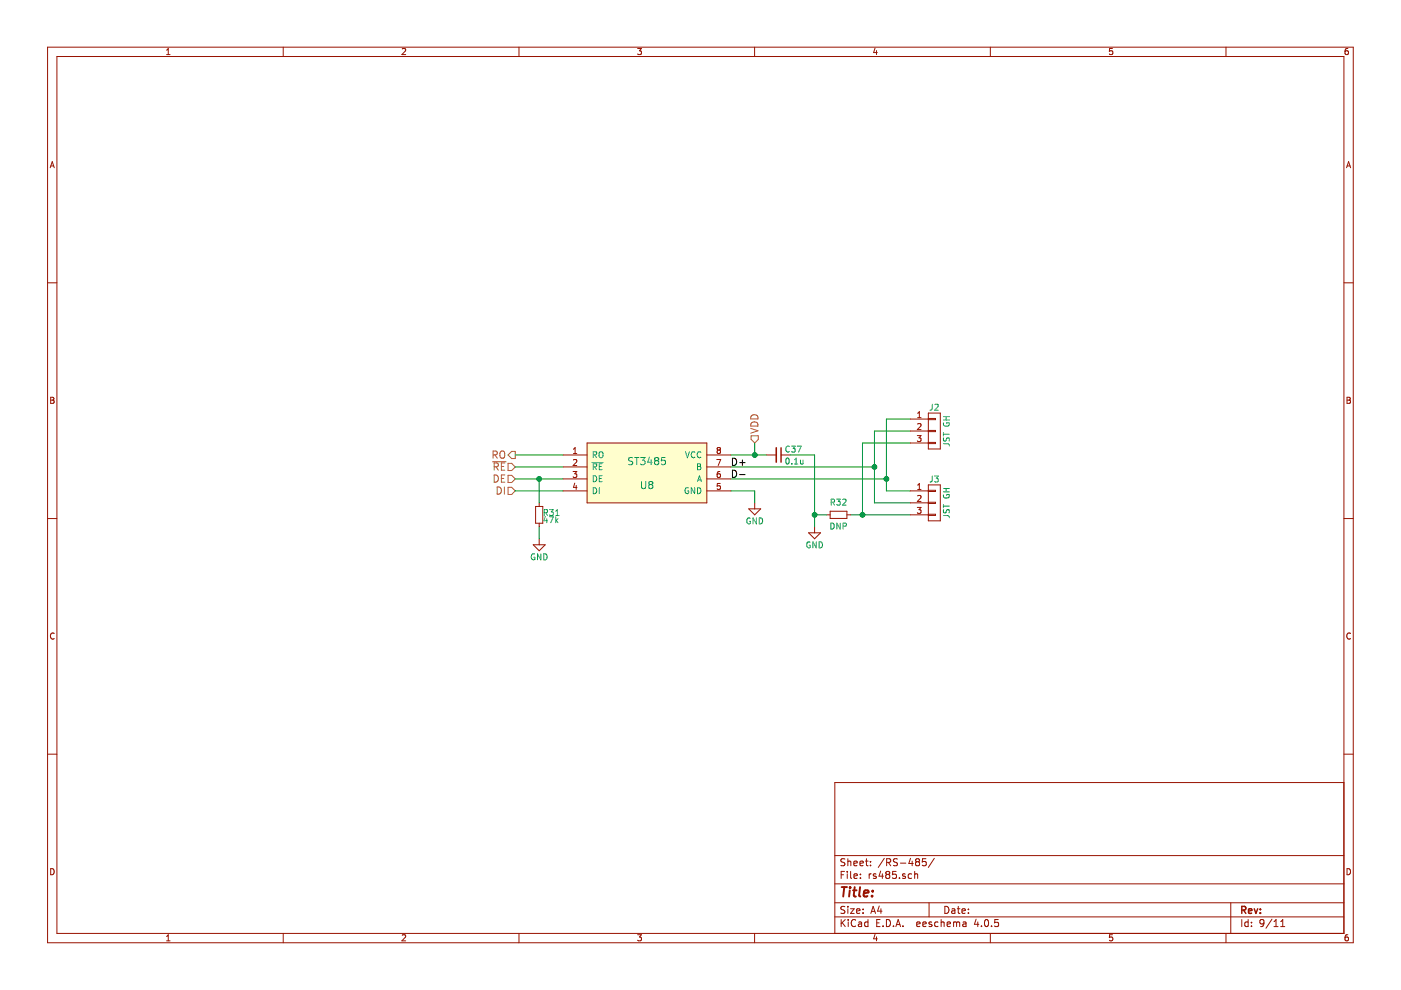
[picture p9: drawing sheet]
EESchema Schematic File Version 2
LIBS:bldc-controller
LIBS:power
LIBS:device
LIBS:transistors
LIBS:conn
LIBS:linear
LIBS:regul
LIBS:74xx
LIBS:cmos4000
LIBS:adc-dac
LIBS:memory
LIBS:xilinx
LIBS:microcontrollers
LIBS:dsp
LIBS:analog_switches
LIBS:motorola
LIBS:texas
LIBS:intel
LIBS:audio
LIBS:interface
LIBS:digital-audio
LIBS:philips
LIBS:display
LIBS:cypress
LIBS:siliconi
LIBS:opto
LIBS:atmel
LIBS:contrib
LIBS:valves
LIBS:stepper-driver
LIBS:bldc-controller-cache
EELAYER 25 0
EELAYER END
$Descr A4 11693 8268
encoding utf-8
Sheet 9 11
Title ""
Date ""
Rev ""
Comp ""
Comment1 ""
Comment2 ""
Comment3 ""
Comment4 ""
$EndDescr
$Comp
L ST3485 U8
U 1 1
P 5400 3950
F 0 "U8" H 5400 3850 60  0000 C CNN
F 1 "ST3485" H 5400 4050 60  0000 C CNN
F 2 "bldc-controller:SOIC-8" H 5400 3950 60  0001 C CNN
F 3 "" H 5400 3950 60  0001 C CNN
F 4 "STMicroelectronics" H 5400 3950 60  0001 C CNN "MFR_NAME"
F 5 "ST3485EBDR" H 5400 3950 60  0001 C CNN "MFR_PN"
F 6 "Mouser" H 5400 3950 60  0001 C CNN "DIST_NAME"
F 7 "511-ST3485EBDR" H 5400 3950 60  0001 C CNN "DIST_PN"
	1    5400 3950
	1    0    0    -1  
$EndComp
Text HLabel 6300 3700 1    60   Input ~ 0
VDD
Wire Wire Line
	6300 3700 6300 3800
Wire Wire Line
	6100 3800 6400 3800
$Comp
L GND #PWR073
U 1 1
P 6300 4200
F 0 "#PWR073" H 6300 3950 50  0001 C CNN
F 1 "GND" H 6300 4050 50  0000 C CNN
F 2 "" H 6300 4200 50  0000 C CNN
F 3 "" H 6300 4200 50  0000 C CNN
	1    6300 4200
	1    0    0    -1  
$EndComp
Wire Wire Line
	6100 4100 6300 4100
Wire Wire Line
	6300 4100 6300 4200
Text HLabel 4300 3900 0    60   Input ~ 0
~RE
Text HLabel 4300 4000 0    60   Input ~ 0
DE
Text HLabel 4300 3800 0    60   Output ~ 0
RO
Text HLabel 4300 4100 0    60   Input ~ 0
DI
Wire Wire Line
	6100 4000 7400 4000
Wire Wire Line
	7400 3500 7400 4100
Wire Wire Line
	7300 3600 7300 4200
Wire Wire Line
	7300 4200 7600 4200
$Comp
L GND #PWR074
U 1 1
P 6800 4400
F 0 "#PWR074" H 6800 4150 50  0001 C CNN
F 1 "GND" H 6800 4250 50  0000 C CNN
F 2 "" H 6800 4400 50  0000 C CNN
F 3 "" H 6800 4400 50  0000 C CNN
	1    6800 4400
	1    0    0    -1  
$EndComp
Wire Wire Line
	7100 4300 7600 4300
Wire Wire Line
	4300 3800 4700 3800
Wire Wire Line
	4300 3900 4700 3900
Wire Wire Line
	4300 4000 4700 4000
Wire Wire Line
	4300 4100 4700 4100
$Comp
L C_Small C37
U 1 1
P 6500 3800
F 0 "C37" V 6450 3850 50  0000 L CNN
F 1 "0.1u" V 6550 3850 50  0000 L CNN
F 2 "bldc-controller:C_0603_IPC_NOMINAL" H 6500 3800 50  0001 C CNN
F 3 "" H 6500 3800 50  0000 C CNN
	1    6500 3800
	0    1    1    0   
$EndComp
Connection ~ 6300 3800
Wire Wire Line
	6600 3800 6800 3800
$Comp
L R_Small R31
U 1 1
P 4500 4300
F 0 "R31" H 4530 4320 50  0000 L CNN
F 1 "47k" H 4530 4260 50  0000 L CNN
F 2 "bldc-controller:R_0603_IPC_NOMINAL" H 4500 4300 50  0001 C CNN
F 3 "" H 4500 4300 50  0000 C CNN
	1    4500 4300
	1    0    0    -1  
$EndComp
Wire Wire Line
	4500 4000 4500 4200
Connection ~ 4500 4000
$Comp
L GND #PWR075
U 1 1
P 4500 4500
F 0 "#PWR075" H 4500 4250 50  0001 C CNN
F 1 "GND" H 4500 4350 50  0000 C CNN
F 2 "" H 4500 4500 50  0000 C CNN
F 3 "" H 4500 4500 50  0000 C CNN
	1    4500 4500
	1    0    0    -1  
$EndComp
Wire Wire Line
	4500 4400 4500 4500
Wire Wire Line
	6100 3900 7300 3900
Wire Wire Line
	7400 4100 7600 4100
Wire Wire Line
	7600 3700 7200 3700
Wire Wire Line
	7400 3500 7600 3500
Connection ~ 7400 4000
Wire Wire Line
	7300 3600 7600 3600
Connection ~ 7300 3900
Wire Wire Line
	6800 3800 6800 4400
Wire Wire Line
	7200 3700 7200 4300
$Comp
L R_Small R32
U 1 1
P 7000 4300
F 0 "R32" V 7100 4300 50  0000 C CNN
F 1 "DNP" V 6900 4300 50  0000 C CNN
F 2 "bldc-controller:R_0603_IPC_NOMINAL" H 7000 4300 50  0001 C CNN
F 3 "" H 7000 4300 50  0000 C CNN
	1    7000 4300
	0    -1   -1   0   
$EndComp
Connection ~ 7200 4300
Wire Wire Line
	6900 4300 6800 4300
Connection ~ 6800 4300
$Comp
L CONN_01X03 J2
U 1 1
P 7800 3600
F 0 "J2" H 7800 3800 50  0000 C CNN
F 1 "JST GH" V 7900 3600 50  0000 C CNN
F 2 "bldc-controller:SM03B-GHS-TB" H 7800 3600 50  0001 C CNN
F 3 "" H 7800 3600 50  0000 C CNN
F 4 "JST" H 7800 3600 60  0001 C CNN "MFR_NAME"
F 5 "SM03B-GHS-TB(LF)(SN)" H 7800 3600 60  0001 C CNN "MFR_PN"
	1    7800 3600
	1    0    0    -1  
$EndComp
$Comp
L CONN_01X03 J3
U 1 1
P 7800 4200
F 0 "J3" H 7800 4400 50  0000 C CNN
F 1 "JST GH" V 7900 4200 50  0000 C CNN
F 2 "bldc-controller:SM03B-GHS-TB" H 7800 4200 50  0001 C CNN
F 3 "" H 7800 4200 50  0000 C CNN
F 4 "JST" H 7800 4200 60  0001 C CNN "MFR_NAME"
F 5 "SM03B-GHS-TB(LF)(SN)" H 7800 4200 60  0001 C CNN "MFR_PN"
	1    7800 4200
	1    0    0    -1  
$EndComp
Text Label 6100 3900 0    60   ~ 0
D+
Text Label 6100 4000 0    60   ~ 0
D-
$EndSCHEMATC
